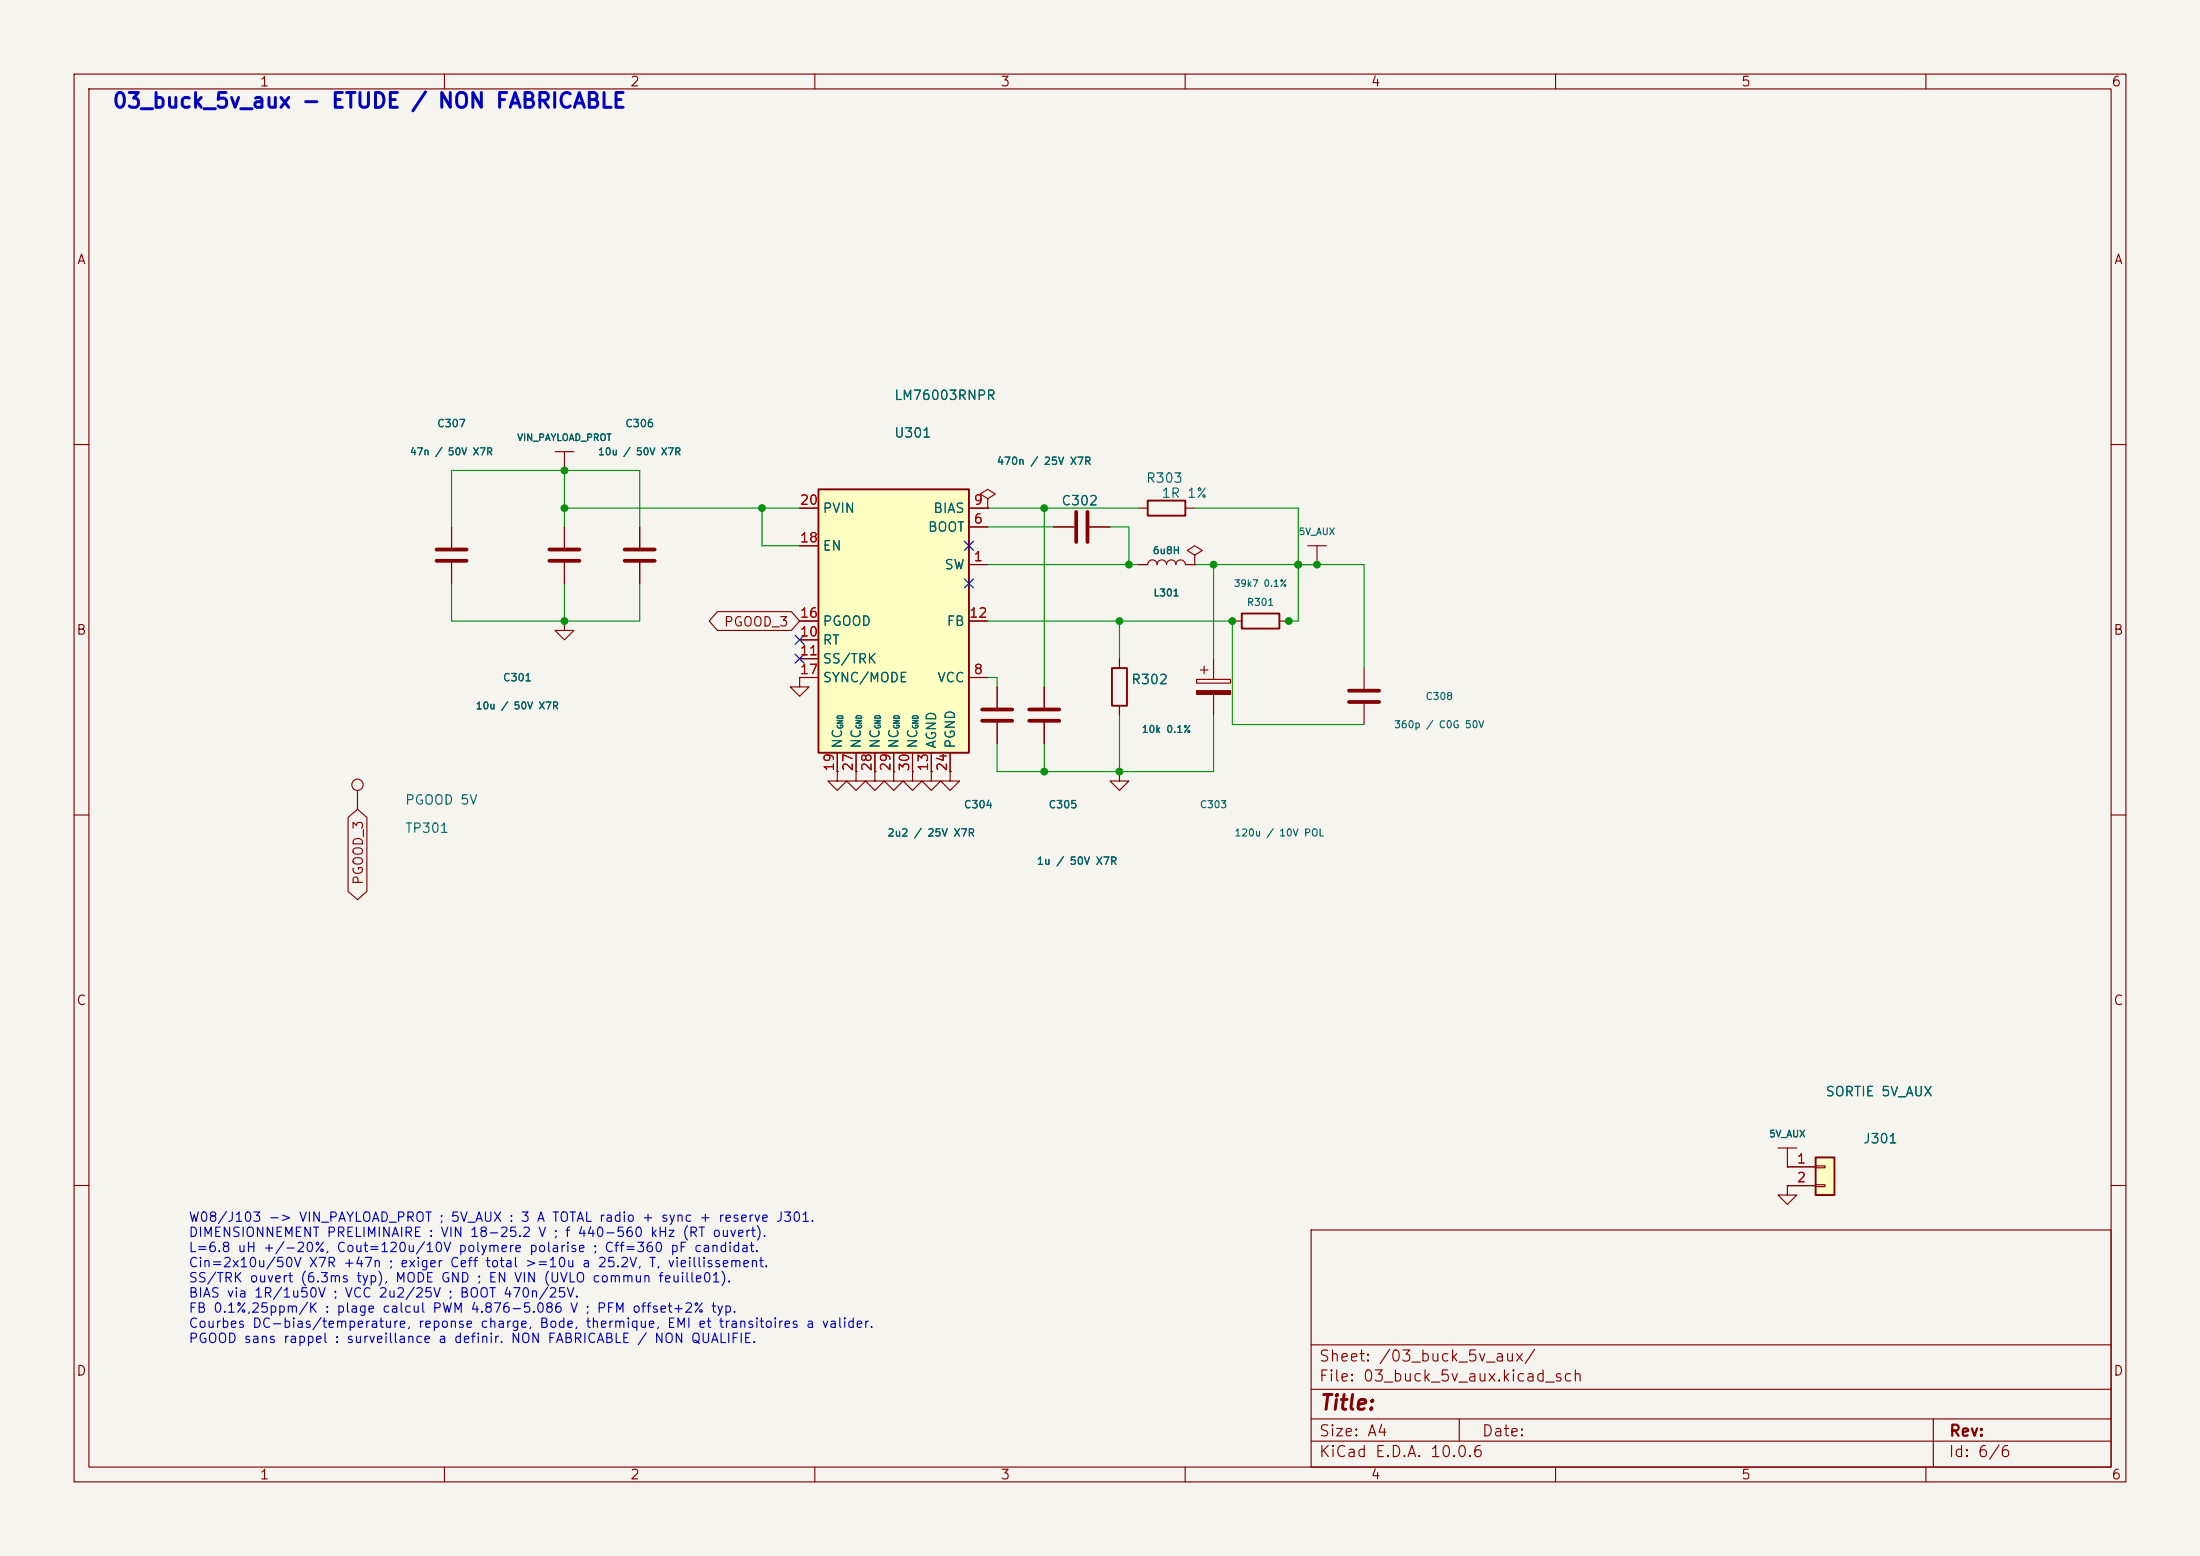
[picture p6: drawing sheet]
<svg xmlns="http://www.w3.org/2000/svg" width="297mm" height="210mm" viewBox="0 0 297 210" stroke-linecap="round" stroke-linejoin="round" font-family="sans-serif">
<path d="M0 0h297v210h-297z" fill="#f5f4ef" stroke="#f5f4ef" stroke-width=".14"/>
<g fill="none" stroke="#840000" stroke-width=".15">
<path d="M10 10h277v190h-277zM12 12h273v186h-273zM60 10v2M110 10v2M160 10v2M210 10v2M260 10v2M10 60h2M285 60h2M10 110h2M285 110h2M10 160h2"/>
<path d="M177 166h108v32h-108zM285 160h2M60 198v2M110 198v2M160 198v2M177 194.5h108M177 191.5h108M177 187.5h108M177 181.5h108M197 191.5v3M210 198v2M260 198v2"/>
<path d="M261 191.5v6.5"/>
</g>
<path d="M245.1 156.2h2.5v5.1h-2.5z" fill="#ffffc2"/>
<path d="M154.9 67.6h5.1v2h-5.1zM150.1 90.2h2v5.1h-2zM167.6 82.8h5.1v2h-5.1zM245.1 156.2h2.5v5.1h-2.5z" fill="none" stroke="#840000" stroke-width=".25"/>
<g fill="none" stroke="#840000" stroke-width=".15">
<path d="M61 71.1v2.8M61 75.9v2.8M74.9 61h2.6M76.2 63.5h.1M76.2 61v2.5M76.2 71.1v2.8M76.2 75.9v2.8M86.4 71.1v2.8M86.4 75.9v2.8M142.2 71.1h2.8M147.1 71.1h2.8M153.7 76.2h1.2a.64 .64 0 0 1 .7-.6 .64 .64 0 0 1 .6 .6 .64 .64 0 0 1 .6-.6 .64 .64 0 0 1 .7 .6 .64 .64 0 0 1 .6-.6 .64 .64 0 0 1 .6 .6 .64 .64 0 0 1 .7-.6 .64 .64 0 0 1 .6 .6h1.3"/>
<path d="M153.7 68.6h1.2M160 68.6h1.3M161.3 74.9l1-.6-1-.6-1 .6 1 .6v1.3M161.3 76.2h.1M176.5 73.7h2.6M177.8 76.2h.1M177.8 73.7v2.5M76.2 83.8v1.3h1.3l-1.3 1.3-1.3-1.3h1.3M76.2 83.8h.1M107.9 91.4v1.3h1.3l-1.3 1.3-1.2-1.3h1.2M107.9 91.4h.1M141 92.7v2.8"/>
<path d="M141 97.5v2.8M151.1 88.9v1.3M151.1 95.3v1.2M161.5 91.7h4.6v.5h-4.6zM162.1 90.4h1M162.6 89.9v1M163.8 88.9v2.8M163.8 93.7v2.8M166.4 83.8h1.2M172.7 83.8h1.3M184.1 90.2v2.8M184.1 95v2.8"/>
<path d="M48.3 106.7v2.5M115.6 104.1v1.3h1.2l-1.2 1.3-1.3-1.3h1.3M115.6 104.1h.1M125.7 104.1v1.3h1.3l-1.3 1.3-1.2-1.3h1.2M125.7 104.1h.1M128.3 104.1v1.3h1.2l-1.2 1.3-1.3-1.3h1.3M128.3 104.1h.1M151.1 104.1v1.3h1.3l-1.3 1.3-1.2-1.3h1.2M151.1 104.1h.1M240 154.9h2.6M241.3 157.5h.1M241.3 157.5h3.8"/>
<path d="M241.3 154.9v2.6M245.1 157.4h1.3v.2h-1.3zM245.1 159.9h1.3v.2h-1.3zM241.3 160v1.3h1.3l-1.3 1.3-1.3-1.3h1.3M241.3 160h.1M241.3 160h3.8"/>
<circle cx="48.3" cy="105.9" r=".76"/>
</g>
<path d="M58.9 74.2h4.1M58.9 75.7h4.1M74.2 74.2h4M74.2 75.7h4M84.3 74.2h4.1M84.3 75.7h4.1M145.3 69.1v4.1M146.8 69.1v4.1M138.9 95.8h4.1M138.9 97.3h4.1M182.1 93.2h4.1M182.1 94.7h4.1" fill="none" stroke="#840000" stroke-width=".51"/>
<path d="M161.5 93.2h4.6v.5h-4.6z" fill="#840000" stroke="#840000" stroke-width=".15"/>
<path d="M110.5 66h20.3v35.6h-20.3z" fill="#ffffc2"/>
<path d="M110.5 66h20.3v35.6h-20.3z" fill="none" stroke="#840000" stroke-width=".25"/>
<g fill="none" stroke="#840000" stroke-width=".15">
<path d="M61 71.1v2.8M61 75.9v2.8M76.2 63.5h.1M76.2 71.1v2.8M76.2 75.9v2.8M86.4 71.1v2.8M86.4 75.9v2.8M107.9 68.6h2.6M107.9 73.7h2.6M130.8 76.2h2.5M130.8 68.6h2.5M130.8 71.1h2.5"/>
<path d="M133.3 67.3l1.1-.6-1.1-.7-1 .7 1 .6v1.3M133.3 68.6h.1M142.2 71.1h2.8M147.1 71.1h2.8M153.7 76.2h1.2M160 76.2h1.3M161.3 76.2h.1M76.2 83.8h.1M96.9 82.5h9.9l1.1 1.3-1.1 1.3h-9.9l-1.2-1.3zM107.9 91.4h.1M107.9 91.4h2.6M107.9 86.4h2.6"/>
<path d="M107.9 88.9h2.6M107.9 83.8h2.6M130.8 91.4h2.5M130.8 83.8h2.5M134.6 92.7v2.8M134.6 97.5v2.8M141 92.7v2.8M141 97.5v2.8M151.1 88.9v1.3M151.1 95.3v1.2M47 110.3l1.3-1.1 1.2 1.1v10l-1.2 1.1-1.3-1.1zM113 104.1v1.3h1.3l-1.3 1.3-1.2-1.3h1.2"/>
<path d="M113 104.1h.1M113 101.6v2.5M115.6 104.1h.1M115.6 101.6v2.5M118.1 104.1v1.3h1.3l-1.3 1.3-1.3-1.3h1.3M118.1 104.1h.1M118.1 101.6v2.5M120.6 104.1v1.3h1.3l-1.3 1.3-1.2-1.3h1.2M120.6 104.1h.1M120.6 101.6v2.5M123.2 104.1v1.3h1.3l-1.3 1.3-1.3-1.3h1.3M123.2 104.1h.1"/>
<path d="M123.2 101.6v2.5M125.7 104.1h.1M125.7 101.6v2.5M128.3 104.1h.1M128.3 101.6v2.5M151.1 104.1h.1M241.3 157.5h.1M241.3 157.5h3.8M241.3 160h.1M241.3 160h3.8"/>
</g>
<path d="M132.6 95.8h4.1M132.6 97.3h4.1" fill="none" stroke="#840000" stroke-width=".51"/>
<g fill="none" stroke="#009600" stroke-width=".15">
<path d="M61 78.7v5.1h25.4v-5.1M61 71.1v-7.6h25.4v7.6M76.2 63.5v7.6M76.2 78.7v5.1M76.2 68.6h31.7M102.9 68.6v5.1h5M133.3 68.6h20.4M133.3 76.2h20.4M133.3 71.1h8.9M141 68.6v24.1M149.9 71.1h2.5v5.1M161.3 68.6h14v15.2h-1.3"/>
<path d="M161.3 76.2h22.8v14M163.8 76.2v12.7M133.3 83.8h33.1v14h17.7M133.3 91.4h1.3v1.3M151.1 83.8v5.1M151.1 96.5v7.6M163.8 96.5v7.6h-29.2v-3.8M141 100.3v3.8"/>
</g>
<path d="M130.2 78.1l1.2 1.2M130.2 73.1l1.2 1.2M131.4 78.1l-1.2 1.2M131.4 73.1l-1.2 1.2M107.3 85.8l1.3 1.2M107.3 88.3l1.3 1.2M108.6 85.8l-1.3 1.2M108.6 88.3l-1.3 1.2" fill="none" stroke="#000084" stroke-width=".15"/>
<g fill="#009600" stroke="#009600" stroke-width=".14">
<circle cx="151.1" cy="83.8" r=".46"/>
<circle cx="166.4" cy="83.8" r=".46"/>
<circle cx="174" cy="83.8" r=".46"/>
<circle cx="175.3" cy="76.2" r=".46"/>
<circle cx="151.1" cy="104.1" r=".46"/>
<circle cx="177.8" cy="76.2" r=".46"/>
<circle cx="76.2" cy="68.6" r=".46"/>
<circle cx="76.2" cy="63.5" r=".46"/>
<circle cx="76.2" cy="83.8" r=".46"/>
<circle cx="102.9" cy="68.6" r=".46"/>
<circle cx="141" cy="104.1" r=".46"/>
<circle cx="152.4" cy="76.2" r=".46"/>
<circle cx="141" cy="68.6" r=".46"/>
<circle cx="163.8" cy="76.2" r=".46"/>
</g>
<text font-size="2" fill="#0000c2" x="15.1" y="15.1">03_buck_5v_aux - ETUDE / NON FABRICABLE</text>
<text font-size="2" fill="#840000" x="178" y="190.8">Title:</text>
<g font-size="1.5" fill="#840000">
<text x="178" y="184.1">Sheet: /03_buck_5v_aux/</text>
<text x="178" y="186.8">File: 03_buck_5v_aux.kicad_sch</text>
<text x="178" y="197">KiCad E.D.A. 10.0.6</text>
<text x="178" y="194.2">Size: A4</text>
<text x="200" y="194.2">Date:</text>
<text x="263" y="197">Id: 6/6</text>
<text x="263" y="194.2">Rev:</text>
</g>
<g font-size="1.3" fill="#840000">
<text x="35" y="12">1</text>
<text x="85" y="12">2</text>
<text x="135" y="12">3</text>
<text x="185" y="12">4</text>
<text x="235" y="12">5</text>
<text x="285" y="12">6</text>
<text x="10.3" y="36">A</text>
<text x="285.3" y="36">A</text>
<text x="10.2" y="86">B</text>
<text x="97.6" y="84.9">PGOOD_3</text>
<text x="285.2" y="86">B</text>
<text x="49.3" y="119.5" transform="rotate(-90 49.3 119.5)">PGOOD_3</text>
<text x="10.2" y="136">C</text>
<text x="285.2" y="136">C</text>
<text x="10.2" y="186">D</text>
<text x="285.2" y="186">D</text>
<text x="35" y="200">1</text>
<text x="85" y="200">2</text>
<text x="135" y="200">3</text>
<text x="185" y="200">4</text>
<text x="235" y="200">5</text>
<text x="285" y="200">6</text>
</g>
<g font-size="1.3" fill="#006464">
<text x="120.6" y="59.4">U301</text>
<text x="120.6" y="54.3">LM76003RNPR</text>
<text x="154.6" y="65.5">R303</text>
<text x="111" y="69.5">PVIN</text>
<text x="125.9" y="69.5">BIAS</text>
<text x="143.2" y="68.5">C302</text>
<text x="156.7" y="67.5">1R 1%</text>
<text x="111" y="74.6">EN</text>
<text x="125.2" y="72.1">BOOT</text>
<text x="127.4" y="77.2">SW</text>
<text x="111" y="87.3">RT</text>
<text x="111" y="89.9">SS/TRK</text>
<text x="111" y="84.8">PGOOD</text>
<text x="127.7" y="84.8">FB</text>
<text x="111" y="92.4">SYNC/MODE</text>
<text x="126.4" y="92.4">VCC</text>
<text x="152.6" y="92.7">R302</text>
<text x="114" y="101.1" transform="rotate(-90 114 101.1)">NC</text>
<text x="116.5" y="101.1" transform="rotate(-90 116.5 101.1)">NC</text>
<text x="119.1" y="101.1" transform="rotate(-90 119.1 101.1)">NC</text>
<text x="121.6" y="101.1" transform="rotate(-90 121.6 101.1)">NC</text>
<text x="124.2" y="101.1" transform="rotate(-90 124.2 101.1)">NC</text>
<text x="126.7" y="101.1" transform="rotate(-90 126.7 101.1)">AGND</text>
<text x="129.2" y="101.1" transform="rotate(-90 129.2 101.1)">PGND</text>
<text x="54.6" y="112.7">TP301</text>
<text x="54.6" y="108.9">PGOOD 5V</text>
<text x="246.4" y="148.3">SORTIE 5V_AUX</text>
<text x="251.4" y="154.6">J301</text>
</g>
<g font-size="1.3" fill="#a90000">
<text x="107.9" y="68.4">20</text>
<text x="131.3" y="68.4">9</text>
<text x="131.3" y="71">6</text>
<text x="107.9" y="73.5">18</text>
<text x="131.3" y="76.1">1</text>
<text x="107.9" y="83.7">16</text>
<text x="130.7" y="83.7">12</text>
<text x="107.9" y="86.2">10</text>
<text x="107.9" y="88.8">11</text>
<text x="107.9" y="91.3">17</text>
<text x="131.3" y="91.3">8</text>
<text x="112.9" y="104.2" transform="rotate(-90 112.9 104.2)">19</text>
<text x="115.4" y="104.2" transform="rotate(-90 115.4 104.2)">27</text>
<text x="118" y="104.2" transform="rotate(-90 118 104.2)">28</text>
<text x="120.5" y="104.2" transform="rotate(-90 120.5 104.2)">29</text>
<text x="123.1" y="104.2" transform="rotate(-90 123.1 104.2)">30</text>
<text x="125.6" y="104.2" transform="rotate(-90 125.6 104.2)">13</text>
<text x="128.1" y="104.2" transform="rotate(-90 128.1 104.2)">24</text>
<text x="242.5" y="157.3">1</text>
<text x="242.5" y="159.9">2</text>
</g>
<g font-size="1.3" fill="#0000c2">
<text x="25.4" y="165.2">W08/J103 -&gt; VIN_PAYLOAD_PROT ; 5V_AUX : 3 A TOTAL radio + sync + reserve J301.</text>
<text x="25.4" y="167.3">DIMENSIONNEMENT PRELIMINAIRE : VIN 18-25.2 V ; f 440-560 kHz (RT ouvert).</text>
<text x="25.4" y="169.3">L=6.8 uH +/-20%, Cout=120u/10V polymere polarise ; Cff=360 pF candidat.</text>
<text x="25.4" y="171.4">Cin=2x10u/50V X7R +47n ; exiger Ceff total &gt;=10u a 25.2V, T, vieillissement.</text>
<text x="25.4" y="173.4">SS/TRK ouvert (6.3ms typ), MODE GND ; EN VIN (UVLO commun feuille01).</text>
<text x="25.4" y="175.4">BIAS via 1R/1u50V ; VCC 2u2/25V ; BOOT 470n/25V.</text>
<text x="25.4" y="177.5">FB 0.1%,25ppm/K : plage calcul PWM 4.876-5.086 V ; PFM offset+2% typ.</text>
<text x="25.4" y="179.5">Courbes DC-bias/temperature, reponse charge, Bode, thermique, EMI et transitoires a valider.</text>
<text x="25.4" y="181.6">PGOOD sans rappel : surveillance a definir. NON FABRICABLE / NON QUALIFIE.</text>
</g>
<g font-size="1" fill="#006464">
<text x="58.9" y="57.9">C307</text>
<text x="84.3" y="57.9">C306</text>
<text x="55.3" y="61.7">47n / 50V X7R</text>
<text x="80.7" y="61.7">10u / 50V X7R</text>
<text x="134.5" y="63">470n / 25V X7R</text>
<text x="155.6" y="75">6u8H</text>
<text x="155.6" y="80.7">L301</text>
<text x="168.3" y="82">R301</text>
<text x="64.1" y="96">10u / 50V X7R</text>
<text x="67.8" y="92.2">C301</text>
<text x="192.4" y="94.7">C308</text>
<text x="154.1" y="99.1">10k 0.1%</text>
<text x="188.1" y="98.5">360p / C0G 50V</text>
<text x="119.7" y="113.2">2u2 / 25V X7R</text>
<text x="130.1" y="109.3">C304</text>
<text x="141.5" y="109.3">C305</text>
<text x="161.9" y="109.3">C303</text>
<text x="166.6" y="113.1">120u / 10V POL</text>
<text x="139.9" y="117">1u / 50V X7R</text>
</g>
<g font-size=".9" fill="#006464">
<text x="69.7" y="59.7">VIN_PAYLOAD_PROT</text>
<text x="175.3" y="72.4">5V_AUX</text>
<text x="166.5" y="79.4">39k7 0.1%</text>
<text x="238.8" y="153.7">5V_AUX</text>
</g>
<g font-size=".8" fill="#006464">
<text x="114" y="98.5" transform="rotate(-90 114 98.5)">GND</text>
<text x="116.5" y="98.5" transform="rotate(-90 116.5 98.5)">GND</text>
<text x="119.1" y="98.5" transform="rotate(-90 119.1 98.5)">GND</text>
<text x="121.6" y="98.5" transform="rotate(-90 121.6 98.5)">GND</text>
<text x="124.2" y="98.5" transform="rotate(-90 124.2 98.5)">GND</text>
</g>
</svg>
